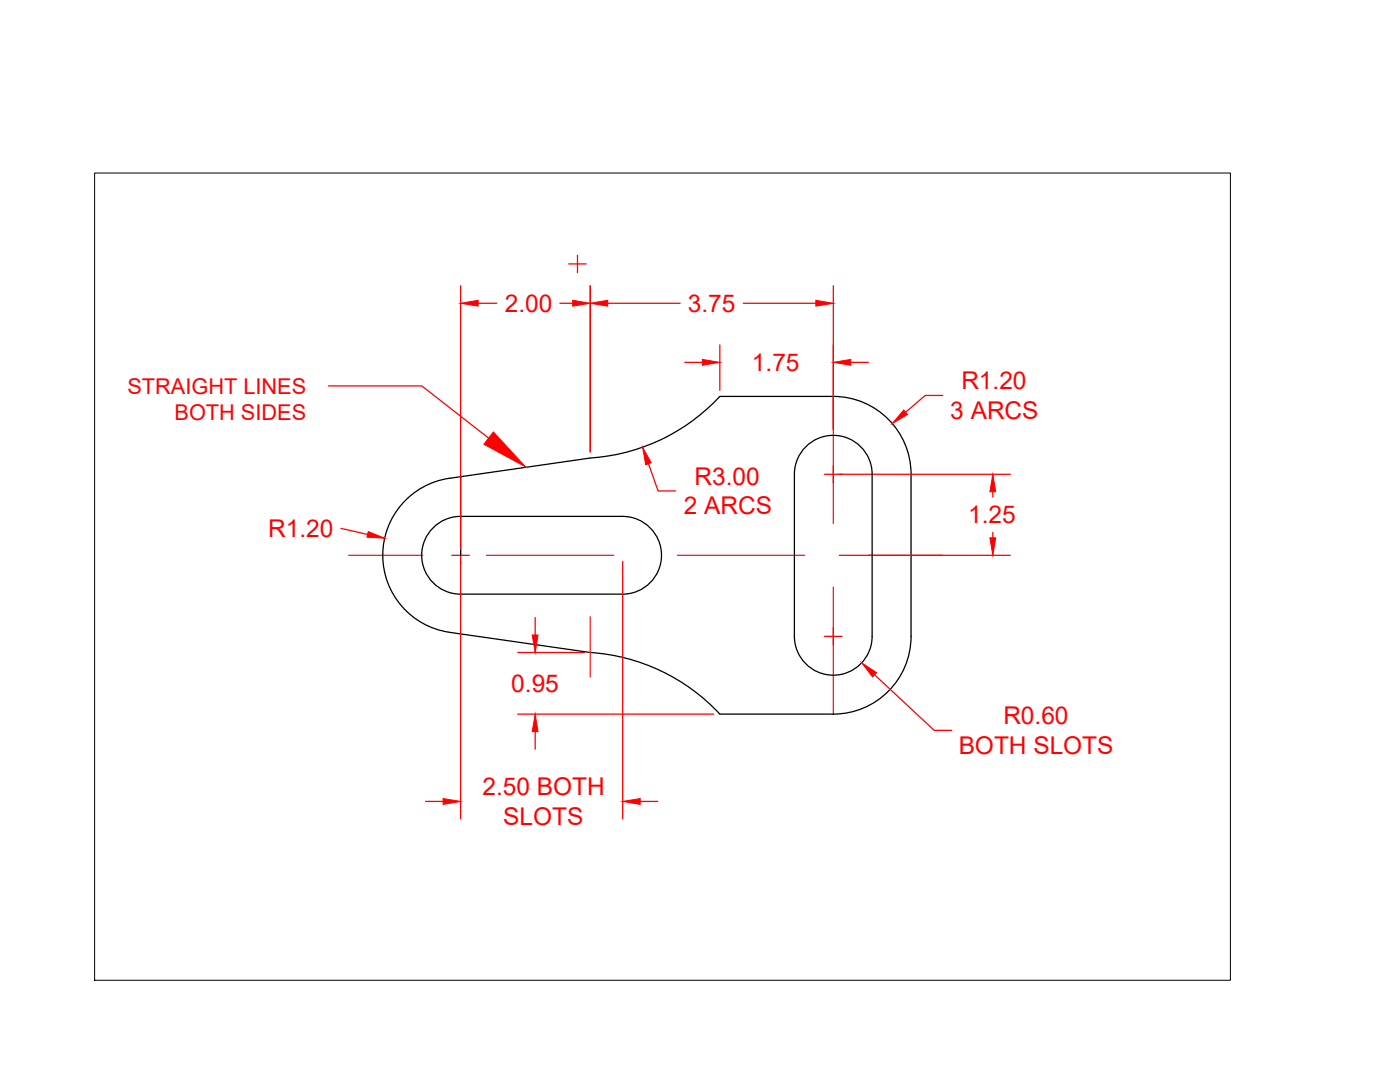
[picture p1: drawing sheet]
<svg xmlns="http://www.w3.org/2000/svg" width="279mm" height="216mm" viewBox="0 0 279 216" stroke-linecap="round" stroke-linejoin="round" font-family="sans-serif">
<!-- layer: 0 -->
<path d="M166.3 79.1v25.4M69.6 110.8h14.8M97.1 110.8h25.4M135.2 110.8h25.4M166.3 117.2v25.3M173.3 110.8h14.8M117.8 123.1v12" fill="none" stroke="#ed1f24" stroke-width=".25"/>
<path d="M91.9 95.1v15.7M160.8 89.1a7.8 7.8 0 0 1 8.5-1.6 7.8 7.8 0 0 1 4.8 7.1v32.4a7.8 7.8 0 0 1-7.8 7.7 7.8 7.8 0 0 1-7.8-7.7v-32.4a7.7 7.7 0 0 1 2.3-5.5zM86.4 105.3a7.7 7.7 0 0 1 5.5-2.3h32.4a7.8 7.8 0 0 1 7.7 7.8 7.8 7.8 0 0 1-7.7 7.8h-32.4a7.8 7.8 0 0 1-7.2-4.8 7.8 7.8 0 0 1 1.7-8.5zM117.8 130.2a38.8 38.8 0 0 1 25.9 12.3h22.6a15.5 15.5 0 0 0 15.5-15.5v-32.4a15.5 15.5 0 0 0-15.5-15.5h-22.6a38.6 38.6 0 0 1-25.9 12.3l-28.1 4a15.5 15.5 0 0 0-13.3 15.4 15.5 15.5 0 0 0 13.3 15.4l28.1 4" fill="none" stroke="#000" stroke-width=".25"/>
<g fill="none" stroke="#f00" stroke-width=".25">
<path d="M91.9 57v106.4M113.5 52.7h3.5M115.3 50.9v3.5M117.8 57v33.2M166.3 57v28.7M65.6 77h18.6l13.3 10.4M95.4 60.5h3.7M111.7 60.5h2.6M121.3 60.5h14.4M136.7 72.3h3.5M143.7 68.8v9.1M148.3 60.5h14.5"/>
<path d="M169.8 72.3h3.5M188.1 78.9h-3.5l-3.9 3.4M129.4 92.5l1.9 5.5h3.5M164.5 94.6h37.1M166.3 92.9v3.5M198.1 98.1v1.1M68.1 105.4l5.3 1.2M90.2 110.8h3.5M124.3 112v51.4M167.5 110.8h34.1M198.1 106.2v1.1M103.3 130.2h13.3"/>
<path d="M106.8 123.2v3.5M164.5 127h3.5M166.3 125.2v3.5M174.5 134.6l11.9 11.1h3.5M84.9 159.9h3.5M103.3 142.5h39.2M106.8 146v3.5M127.8 159.9h3.5"/>
</g>
<g fill="#f00" stroke="#f00" stroke-width=".2">
<path d="M180.4 81.8l.7 .9-3 1.8z"/>
<path d="M73.5 106.1l3.3 1.3-3.6-.2z"/>
<path d="M128.2 89.2l1.8 3.1-1.1 .4z"/>
<path d="M198.1 94.6l.6 3.5h-1.2z"/>
<path d="M197.5 107.3h1.2l-.6 3.5z"/>
<path d="M172 132.3l2.9 1.9-.8 .9z"/>
<path d="M106.2 126.7h1.2l-.6 3.5z"/>
<path d="M106.8 142.5l.6 3.5h-1.2z"/>
<path d="M140.2 71.7l3.5 .6-3.5 .6z"/>
<path d="M166.3 72.3l3.5-.6v1.2z"/>
<path d="M91.9 60.5l3.5-.6v1.2z"/>
<path d="M114.3 59.9l3.5 .6-3.5 .6z"/>
<path d="M117.8 60.5l3.5-.6v1.2z"/>
<path d="M162.8 59.9l3.5 .6-3.5 .6z"/>
<path d="M88.4 159.3l3.5 .6-3.5 .6z"/>
<path d="M124.3 159.9l3.5-.6v1.2z"/>
<path d="M98.5 86.2l6.4 6.9-8.3-4.5z"/>
</g>
<path d="M18.9 34.5h226.7v161.1h-226.7z" fill="none" stroke="#000" stroke-width=".2"/>
<g font-size="4.9" fill="#f00">
<text x="100.7" y="62.2">2.00</text>
<text x="137.3" y="62.2">3.75</text>
<text x="150.1" y="74">1.75</text>
<text x="191.9" y="77.7">R1.20</text>
<text x="189.7" y="83.5">3 ARCS</text>
<text x="138.6" y="96.7">R3.00</text>
<text x="53.5" y="107.1">R1.20</text>
<text x="136.4" y="102.6">2 ARCS</text>
<text x="193.2" y="104.4">1.25</text>
<text x="102" y="138.1">0.95</text>
<text x="200.2" y="144.5">R0.60</text>
<text x="191.3" y="150.4">BOTH SLOTS</text>
<text x="96.3" y="158.7">2.50 BOTH</text>
<text x="100.4" y="164.6">SLOTS</text>
</g>
<g font-size="4.3" fill="#f00">
<text x="25.4" y="78.6">STRAIGHT LINES</text>
<text x="34.8" y="83.8">BOTH SIDES</text>
</g>
</svg>
